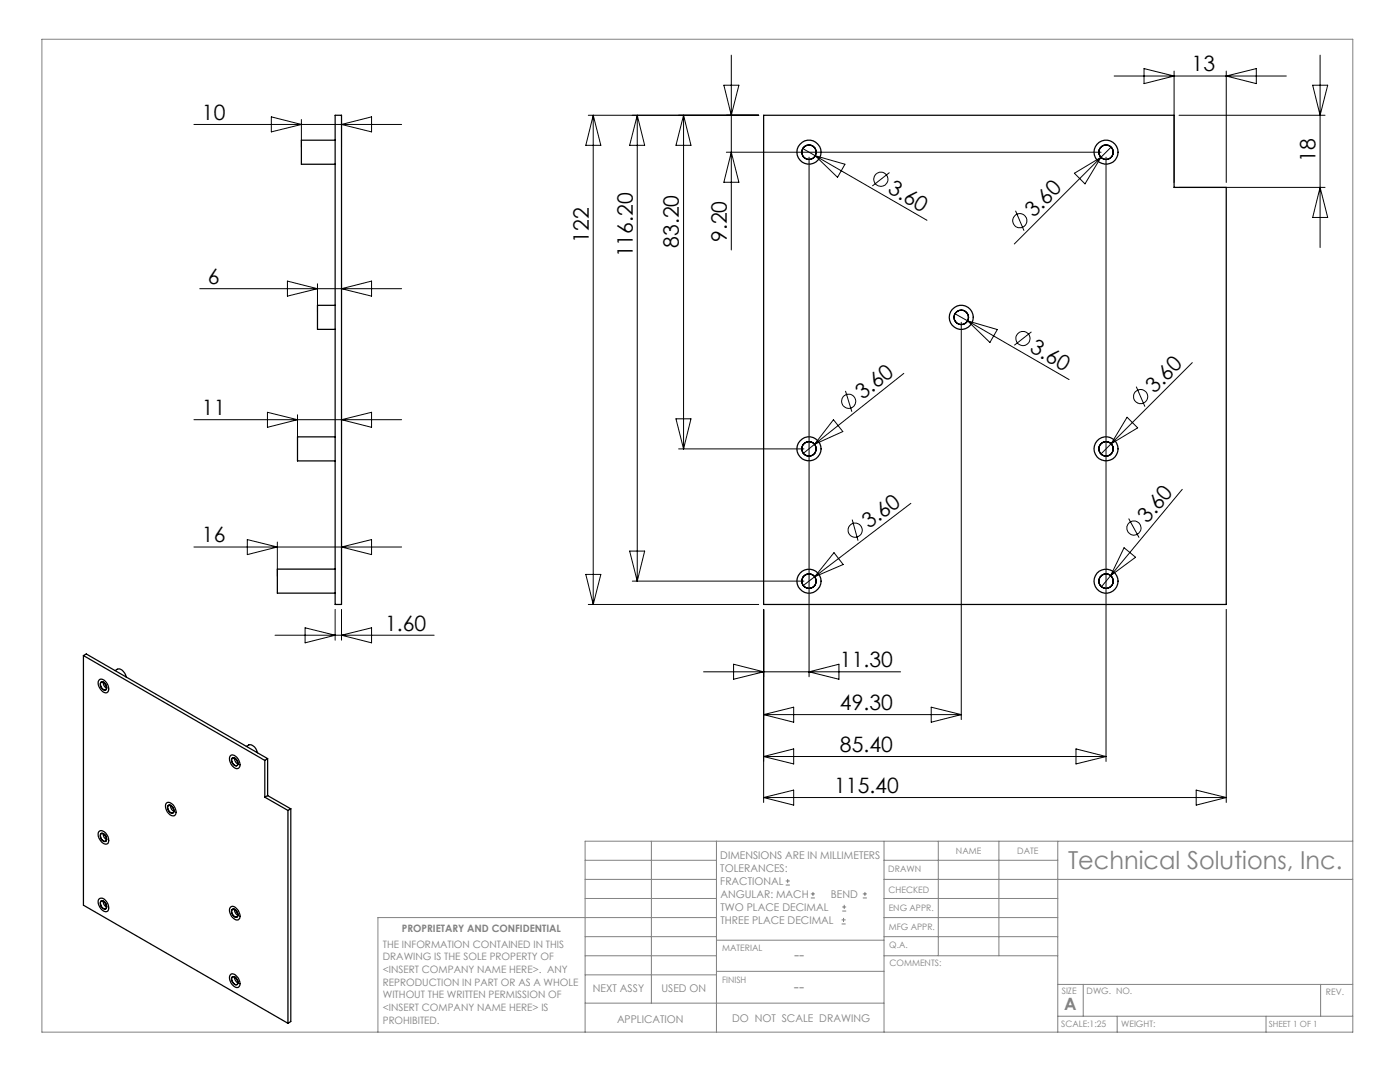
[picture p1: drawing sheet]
<svg xmlns="http://www.w3.org/2000/svg" width="279mm" height="216mm" viewBox="0 0 279 216" stroke-linecap="round" stroke-linejoin="round" font-family="sans-serif">
<g fill="none" stroke="#000" stroke-width=".2">
<path d="M144.5 17h3l-1.6 6zM145.9 11v38.9M222.4 15.2h34.3M228.3 13.7l6 1.5-6 1.5zM234.3 14.2v22.2M244.7 14.2v22.2M244.7 15.2l6-1.5v3zM262 17h3l-1.5 6zM263.5 11v38.4M38.7 24.8h41.5M54.2 23.3l5.9 1.5-5.9 1.5zM60.1 23.8v5.6"/>
<path d="M68.2 23.8v5.6M68.2 24.8l6-1.5v3zM117.4 23h34M118.4 23l1.5 6h-3zM118.4 23v97.6M127.2 23l1.5 6h-3zM127.2 23v93M136.4 23v66.6M136.4 23l1.5 6h-3zM145 30.4h74.7M145.9 30.4l1.6 6h-3zM160.2 29.6l24.8 14.4"/>
<path d="M161.5 31.4v103.6M162.7 31.1l5.9 1.7-1.5 2.6zM177.5 34.4l-3.4 2.7M214.4 34.6l5.3-3.2-3.2 5.3zM220.7 31.4v120.5M221.8 29.4l-19.4 19.3M235.3 23h29.1M235.3 37.4h29.1M263.5 37.4l1.5 6h-3zM39.9 57.6h40.3M57.4 56.1l6 1.5-6 1.5zM63.4 56.6v5.7"/>
<path d="M68.2 56.6v5.7M68.2 57.6l6-1.5v3zM202.7 42.1l1.7 3.9M168.7 78l1.3 4.2M180.4 74.5l-17.8 14.2M190.6 62.6l2.5 1.4M191.8 64.3v79.3M193.1 64l20.3 11.7M193.1 64l5.9 1.8-1.4 2.5zM205.8 66.2l-3.4 2.7M226.8 77.2l1.7 3.9M237.9 72.4l-18.2 18.2"/>
<path d="M38.7 83.7h41.5M53.4 82.3l6 1.4-6 1.6zM59.4 82.8v5.8M68.2 82.8v5.8M68.2 83.7l6-1.4v3zM134.9 83.6h3l-1.5 6zM135.4 89.6h25M162.6 88.7l-2.3 1.8M166.3 83.7l1.9 2.4-5.6 2.6zM224.9 83.3l2.1 2.1-5.2 3.1zM235.9 97.6l-14.2 17.3M38.7 109.1h41.5"/>
<path d="M49.4 107.7l6 1.4-6 1.6zM55.4 108.2v6.8M68.2 108.2v6.8M68.2 109.1l6-1.4v3zM116.9 114.6h3l-1.5 6zM125.7 110h3l-1.5 6zM126.2 116h34.2M162.6 115.1l-2.3 1.7M166.4 110.3l1.9 2.3-5.7 2.5zM170.1 103.7l1.1 4.2M181.8 100.4l-19.2 14.7M221.7 114.9l-1.9 2.2"/>
<path d="M224.3 109.3l2.3 1.9-4.9 3.7zM225.2 103.5l2.1 3.8M54.9 126.8h31.7M60.9 125.3l6 1.5-6 1.5zM66.9 121.6v6.1M68.2 121.6v6.1M68.2 126.8l6-1.5v3zM117.4 120.6h34M140.4 134.1h39.3M146.4 132.5l6 1.6-6 1.4zM152.4 121.6v38.5M161.5 134.1l5.9-1.6v3z"/>
<path d="M244.7 121.6v38.5M152.4 159.1h92.3M152.4 159.1l6-1.4v3zM152.4 142.6l6-1.5v3zM152.4 151l6-1.6v3zM152.4 151h68.3M152.4 142.6h39.4M185.8 141.1l6 1.5-6 1.5zM214.7 149.4l6 1.6-6 1.4zM238.7 157.7l6 1.4-6 1.6z"/>
<circle cx="175.8" cy="35.8" r="1.41"/>
<circle cx="203.5" cy="44" r="1.41"/>
<circle cx="204.2" cy="67.6" r="1.41"/>
<circle cx="227.6" cy="79.1" r="1.42"/>
<circle cx="169.4" cy="80.1" r="1.41"/>
<circle cx="170.7" cy="105.8" r="1.42"/>
<circle cx="226.3" cy="105.4" r="1.41"/>
</g>
<g fill="none" stroke="#808080" stroke-width=".2">
<path d="M8.4 7.8h261.6v198.2h-261.6zM116.8 171.7h26.2M116.8 175.5h26.2M116.8 179.3h26.2M130 167.9v32.3M143 167.9v38.1M156.8 176.6h.8M156.8 175.8h.8M157.2 175.4v.8M161.8 179.2h.8M161.8 178.4h.8M162.2 178v.8"/>
<path d="M172.2 179.2h.8M172.2 178.4h.8M172.6 178v.8M176.4 167.9v38.1M176.4 171.7h34.7M176.4 175.5h93.6M176.4 179.3h34.7M187.3 167.9v22.8M199.4 167.9v22.8M211.1 167.9v38.1M270 167.9h-153.2v38.1M116.8 190.7h26.2"/>
<path d="M116.8 186.9h26.2M116.8 194.5h26.2M143 193.8h33.4M143 187.6h33.4M143 183.1h-67.6v22.9M168 184.4h.8M168 183.6h.8M168.1 181.8h.8M168.1 181h.8M168.3 183.2v.8M168.5 180.6v.8M176.4 190.7h34.7"/>
<path d="M176.4 183.1h34.7M176.4 186.9h34.7M211.1 196.4h58.9M216.2 196.4v6.4M263.6 196.4v6.4M116.8 200.2h59.6M211.1 202.8h58.9M223 202.8v3.2M252.7 202.8v3.2"/>
</g>
<g fill="none" stroke="#000" stroke-width=".25">
<path d="M66.9 28h-6.8v4.8h6.8M66.9 23h1.3v97.6h-1.3zM152.4 23h81.9v14.4h10.4v83.2h-92.3zM66.9 60.9h-3.5v4.8h3.5M66.9 87.2h-7.5v4.8h7.5M66.9 113.6h-11.5v4.8h11.5M16.7 130.8l36.1 20.9M16.7 130.8v49.8l40.8 23.6M16.7 130.8l.5-.3 36.2 20.9M19.8 135.7a1.07 1.07 0 0 1 1.5 .6l.4 .8a.73 .73 0 0 1-.2 1 .73 .73 0 0 1-1-.1l-.5-.6a1.56 1.56 0 0 1-.2-1.7zM20.1 136.2a.89 .89 0 0 1 1.2 1l-.2 .5a1.08 1.08 0 0 1-1-1.5zM20.6 136.1v.2a1.31 1.31 0 0 0 .7 1"/>
<path d="M23 133.8l.4-.3a1.59 1.59 0 0 1 1.8 1.6M46 150.8a1.11 1.11 0 0 1 1.6 .7l.1 .4a.85 .85 0 0 1 .2 1 .85 .85 0 0 1-.9 .4 2.05 2.05 0 0 1-1-2.5zM46.3 151.3a.83 .83 0 0 1 1.1 .8v.5l-.1 .2a1.04 1.04 0 0 1-1-1.5zM46.8 151.2l.2 .8 .5 .4M49.2 148.9a1.26 1.26 0 0 1 1.3-.2 1.26 1.26 0 0 1 .8 1.1l.1 .4M52.8 151.7v7.4M52.8 159.1l4.7 2.6M53.4 151.4l-.6 .3M53.4 158.8l-.6 .3M53.4 151.4v7.4M53.4 158.8l4.6 2.6M19.8 165.9a1.11 1.11 0 0 1 1.5 .7 1.32 1.32 0 0 1 0 1.8 1.87 1.87 0 0 1-1.5-2.5z"/>
<path d="M19.8 179.4a1.07 1.07 0 0 1 1.5 .6l.4 .8a.79 .79 0 0 1-.6 1.1 2 2 0 0 1-1.3-2.5zM20.1 166.4l.1-.1a1.1 1.1 0 0 1 .9 1.6 1.04 1.04 0 0 1-1-1.5zM20.1 179.8a.94 .94 0 0 1 1.2 1.1l-.2 .4a1.05 1.05 0 0 1-1-1.5zM20.6 166.3v.2a1.18 1.18 0 0 0 .7 1M20.6 179.8l.2 .8 .5 .4M33.2 160.3a1.11 1.11 0 0 1 1.6 .6l.2 .4a.9 .9 0 0 1-.5 1.5 1.89 1.89 0 0 1-1.3-2.5zM33.5 160.8a.83 .83 0 0 1 1.2 .7v.6l-.2 .1a1.04 1.04 0 0 1-1-1.4zM34 160.7l.3 .8 .4 .4M57.5 161.7v42.5M58 161.4v42.4l-.5 .4M58 161.4l-.5 .3M46 181a.8 .8 0 0 1 1.3 .4l.4 .7a.9 .9 0 0 1-.4 1.5 1.95 1.95 0 0 1-1.3-2.6z"/>
<path d="M46 194.5a.8 .8 0 0 1 1.3 .3l.4 .7a.91 .91 0 0 1-.4 1.6 1.95 1.95 0 0 1-1.3-2.6zM46.3 181.5a.83 .83 0 0 1 1.1 .8v.5l-.1 .2a1.08 1.08 0 0 1-1-1.5zM46.3 195a.83 .83 0 0 1 1.1 .8v.5l-.1 .2a1.08 1.08 0 0 1-1-1.5zM46.8 181.4l.2 .8 .5 .5M46.8 194.9l.2 .8 .5 .4"/>
<circle cx="161.4" cy="30.4" r="1.44"/>
<circle cx="161.5" cy="30.4" r="2.41"/>
<circle cx="220.7" cy="30.4" r="2.41"/>
<circle cx="220.7" cy="30.4" r="1.45"/>
<circle cx="191.8" cy="63.3" r="2.4"/>
<circle cx="191.8" cy="63.3" r="1.44"/>
<circle cx="161.4" cy="89.6" r="1.44"/>
<circle cx="161.5" cy="89.6" r="2.41"/>
<circle cx="220.7" cy="89.6" r="2.41"/>
<circle cx="220.7" cy="89.6" r="1.45"/>
<circle cx="161.4" cy="116" r="1.44"/>
<circle cx="161.5" cy="116" r="2.4"/>
<circle cx="220.7" cy="116" r="1.45"/>
<circle cx="220.7" cy="116" r="2.4"/>
</g>
<text font-size="4.9" fill="#808080" x="213.2" y="173.4">Technical Solutions, Inc.</text>
<g font-size="4.2">
<text x="237.8" y="14.2">13</text>
<text x="40.3" y="23.9">10</text>
<text x="262.6" y="32.3" transform="rotate(-90 262.6 32.3)">18</text>
<text x="177" y="38.3" transform="rotate(30 177 38.3)">3.60</text>
<text x="206.3" y="43.5" transform="rotate(-45 206.3 43.5)">3.60</text>
<text x="117.5" y="48.4" transform="rotate(-90 117.5 48.4)">122</text>
<text x="126.3" y="51.3" transform="rotate(-90 126.3 51.3)">116.20</text>
<text x="135.5" y="49.5" transform="rotate(-90 135.5 49.5)">83.20</text>
<text x="145.1" y="48.3" transform="rotate(-90 145.1 48.3)">9.20</text>
<text x="41.5" y="56.7">6</text>
<text x="205.3" y="70.1" transform="rotate(30 205.3 70.1)">3.60</text>
<text x="40.3" y="82.8">11</text>
<text x="172.2" y="79.9" transform="rotate(-39 172.2 79.9)">3.60</text>
<text x="230.4" y="78.6" transform="rotate(-45 230.4 78.6)">3.60</text>
<text x="173.5" y="105.6" transform="rotate(-37 173.5 105.6)">3.60</text>
<text x="229" y="104.6" transform="rotate(-50 229 104.6)">3.60</text>
<text x="40.3" y="108.2">16</text>
<text x="76.9" y="125.8">1.60</text>
<text x="167.6" y="133.1">11.30</text>
<text x="167.6" y="141.7">49.30</text>
<text x="167.6" y="150">85.40</text>
<text x="166.5" y="158.2">115.40</text>
</g>
<text font-size="3.4" fill="#808080" x="212.4" y="201.4">A</text>
<g font-size="3.2" fill="#808080">
<text x="158.5" y="191.5">--</text>
<text x="158.4" y="197.9">--</text>
</g>
<g font-size="2.1" fill="#808080">
<text x="143.8" y="171.4">DIMENSIONS ARE IN MILLIMETERS</text>
<text x="143.8" y="174">TOLERANCES:</text>
<text x="143.8" y="176.6">FRACTIONAL</text>
<text x="143.8" y="179.2">ANGULAR: MACH</text>
<text x="165.8" y="179.2">BEND</text>
<text x="143.8" y="181.8">TWO PLACE DECIMAL</text>
<text x="143.8" y="184.3">THREE PLACE DECIMAL</text>
<text x="118.3" y="197.9">NEXT ASSY</text>
<text x="132" y="197.9">USED ON</text>
<text x="146.1" y="203.8">DO NOT SCALE DRAWING</text>
<text x="123.1" y="204">APPLICATION</text>
</g>
<g font-size="2" fill="#808080">
<text x="76.4" y="189.1">THE INFORMATION CONTAINED IN THIS</text>
<text x="76.4" y="191.6">DRAWING IS THE SOLE PROPERTY OF</text>
<text x="80.2" y="186">PROPRIETARY AND CONFIDENTIAL</text>
<text x="76.4" y="194.2">&lt;INSERT COMPANY NAME HERE&gt;. ANY</text>
<text x="76.4" y="196.7">REPRODUCTION IN PART OR AS A WHOLE</text>
<text x="76.4" y="199.2">WITHOUT THE WRITTEN PERMISSION OF</text>
<text x="76.4" y="201.7">&lt;INSERT COMPANY NAME HERE&gt; IS</text>
<text x="76.4" y="204.3">PROHIBITED.</text>
</g>
<g font-size="1.8" fill="#808080">
<text x="190.8" y="170.3">NAME</text>
<text x="203" y="170.4">DATE</text>
<text x="177.3" y="174.1">DRAWN</text>
<text x="177.3" y="178.1">CHECKED</text>
<text x="177.4" y="181.7">ENG APPR.</text>
<text x="177.4" y="185.5">MFG APPR.</text>
<text x="144.1" y="189.8">MATERIAL</text>
<text x="177.5" y="189.3">Q.A.</text>
<text x="144.1" y="196.2">FINISH</text>
<text x="177.5" y="192.8">COMMENTS:</text>
<text x="211.9" y="198.3">SIZE</text>
<text x="216.9" y="198.4">DWG. NO.</text>
<text x="264.6" y="198.5">REV.</text>
<text x="211.8" y="204.9">SCALE:1:25</text>
<text x="223.7" y="205">WEIGHT:</text>
</g>
<text font-size="1.7" fill="#808080" x="253.2" y="204.9">SHEET 1 OF 1</text>
</svg>
